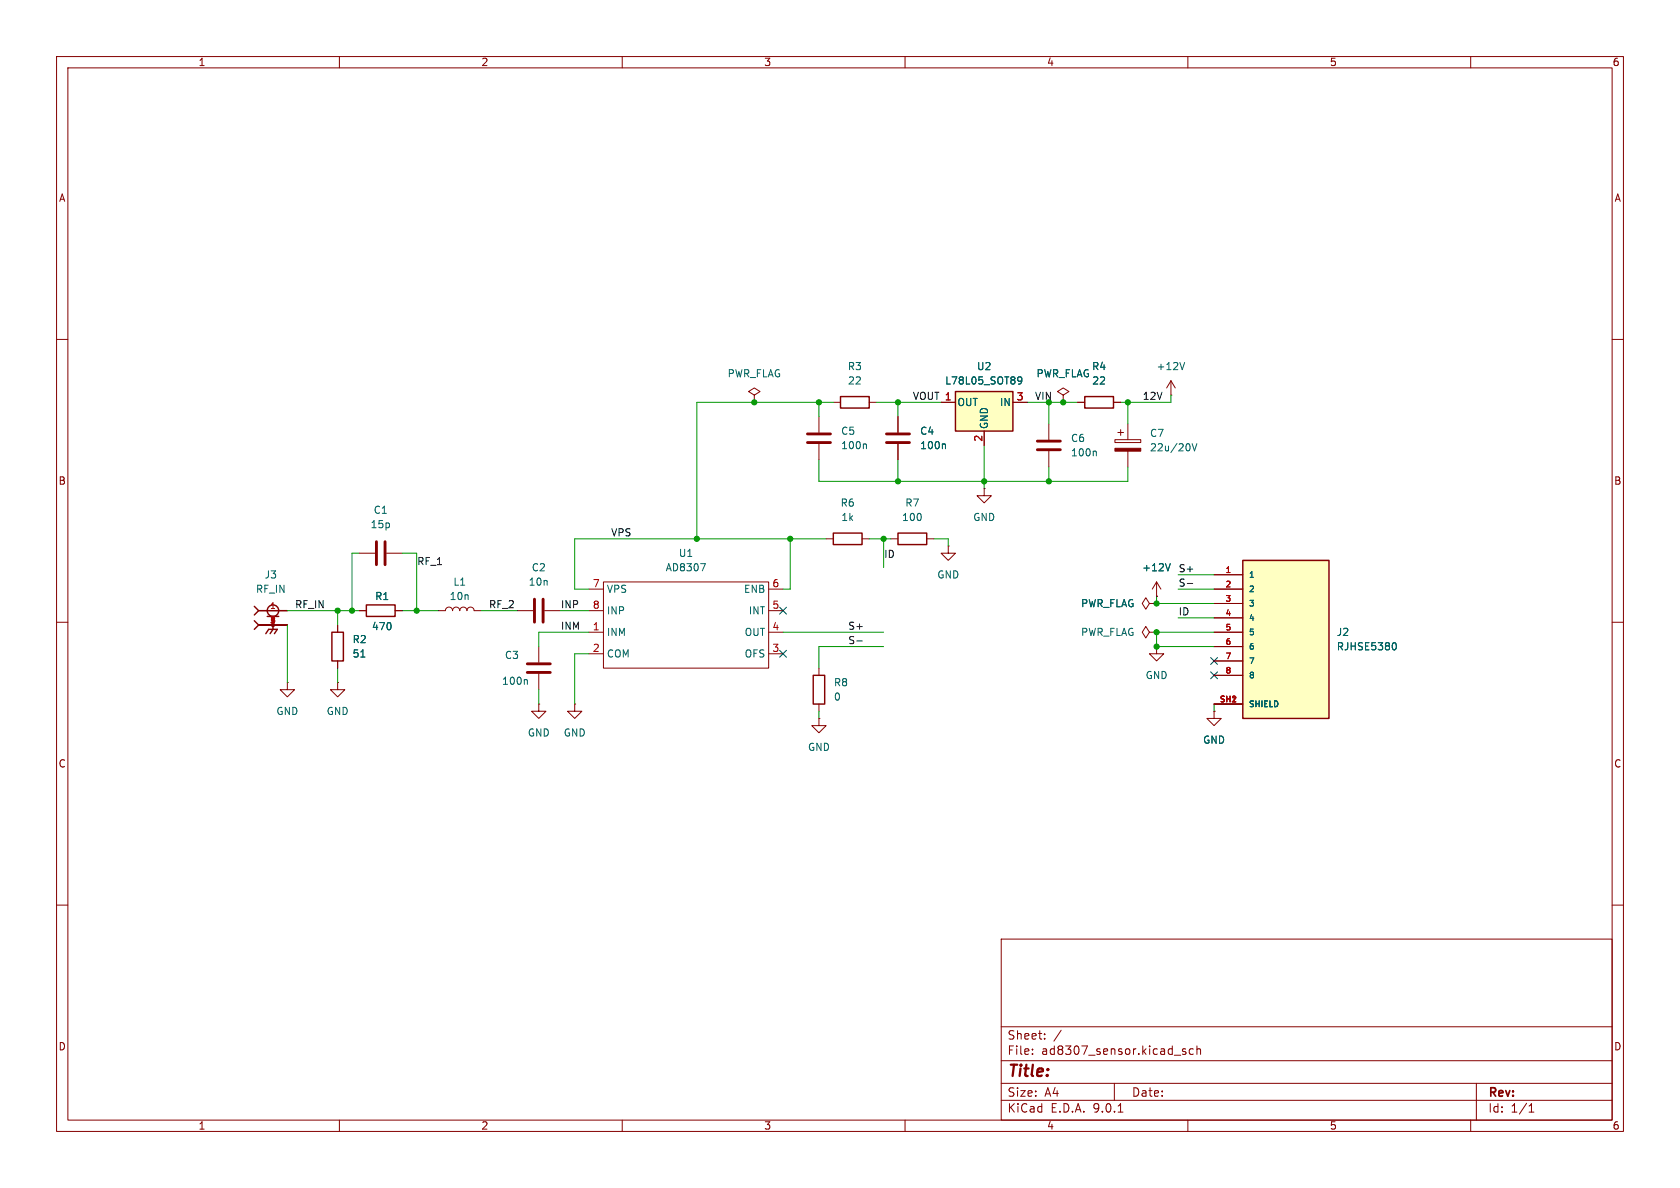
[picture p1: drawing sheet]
<svg xmlns="http://www.w3.org/2000/svg" width="297mm" height="210mm" viewBox="0 0 297 210" stroke-linecap="round" stroke-linejoin="round" font-family="sans-serif">
<g fill="none" stroke="#840000" stroke-width=".18">
<path d="M10 10h277v190h-277zM12 12h273v186h-273zM60 10v2M110 10v2M160 10v2M210 10v2M260 10v2M10 60h2M185.4 74.9v2.8M185.4 79.8v2.8M197.1 77.7h4.6v.5h-4.6zM197.6 76.5h1"/>
<path d="M198.1 75.9v1.1M199.4 74.9v2.8M199.4 79.8v2.8M207 69.9h.1M207 67.3l-.8 1.3M207 67.3l.8 1.3M207 67.3v2.6M285 60h2M157.5 95.3h1.2M163.8 95.3h1.3M167.6 96.5v1.3h1.3l-1.3 1.3-1.2-1.3h1.2M167.6 96.5h.1"/>
<path d="M10 110h2M45.7 108h5.1M45.7 110.5h5.1M59.7 110.5v1.3M59.7 116.8v1.3M91.4 108h2.8M95.2 114.3v2.8M95.2 119.1v2.8M96.3 108h2.8M104.1 108h2.6M104.1 104.1h2.6M104.1 111.8h2.6"/>
<path d="M104.1 115.6h2.6M106.7 102.9h29.2v15.2h-29.2zM135.9 108h2.5M135.9 104.1h2.5M135.9 111.8h2.5M135.9 115.6h2.5M203.2 111.8l-.6-1.1-.7 1.1 .7 1 .6-1h1.3M204.5 105.4h.1M204.5 111.8h.1M204.5 102.9l-.8 1.2M204.5 102.9l.7 1.2M204.5 102.9v2.5"/>
<path d="M285 110h2M50.8 120.7v1.2h1.3l-1.3 1.3-1.3-1.3h1.3M50.8 120.7h.1M59.7 120.7v1.2h1.3l-1.3 1.3-1.3-1.3h1.3M59.7 120.7h.1M95.2 124.5v1.2h1.3l-1.3 1.3-1.2-1.3h1.2M95.2 124.5h.1M10 160h2M177 166h108v32h-108zM285 160h2M60 198v2M110 198v2"/>
<path d="M160 198v2M177 194.5h108M177 191.5h108M177 187.5h108M177 181.5h108M182.5 186.3v.1M182.5 185.5v.1M184.7 183.6v.1M184.7 182.8v.1M187.6 182.1l-1.3 2M197 191.5v3M197.7 196.6h.8"/>
<path d="M209.6 185.5l-.4-.1-.2 .2 .1 .2 .5 .2v.3h-.6M210 198v2M211 185.5l-.5-.1-.3 .3v.4l.2 .2h.6M211.6 185.5l.2-.1 .4 .1v.9M211.6 184.9v1.5M260 198v2M261 191.5v6.5M270.3 196.6h.9M270.3 195.5l.4-.4v1.5"/>
</g>
<path d="M183.4 78h4.1M183.4 79.5h4.1M93.2 117.3h4.1M93.2 118.9h4.1M94.5 105.9v4.1M96 105.9v4.1" fill="none" stroke="#840000" stroke-width=".51"/>
<path d="M193.6 79.7l.2 .2v.7M209.4 64.1l-.4 1.2M210.3 78.7v.8M210.7 78.4l.5 1.3 .4-1.3M123.9 99.6h.8l-.5 1.3M206.9 99.6l-.4 1.3M63.8 116.1h.7M93.1 120.1l.1 .2v.7" fill="none" stroke="#006464" stroke-width=".18"/>
<path d="M197.1 79.2h4.6v.6h-4.6z" fill="#840000" stroke="#840000" stroke-width=".18"/>
<g fill="none" stroke="#840000" stroke-width=".25">
<path d="M158.7 94.2h5.1v2.1h-5.1zM45 107.2l.7 .8M45 109.7l.7 .8M45.7 108l-.7 .7M45.7 110.5l-.7 .8M45.7 108h5.1M45.7 110.5h5.1M47 112l.5-.7h1.5l-.5 .7M48.3 109h1M48.3 110.5v.8l-.5 .7M58.7 111.8h2v5h-2z"/>
<circle cx="48.3" cy="107.9" r="1.02"/>
</g>
<path d="M219.7 99.1h15.2v27.9h-15.2z" fill="#ffffc2"/>
<path d="M191.8 70.1h5v2h-5zM219.7 99.1h15.2v27.9h-15.2z" fill="none" stroke="#840000" stroke-width=".25"/>
<g fill="none" stroke="#840000" stroke-width=".18">
<path d="M188 69.9l1-.7-1-.6-1.1 .6 1.1 .7v1.2M188 71.1h.1M190.5 71.1h1.3M196.8 71.1h1.3M174 86.4v1.2h1.3l-1.3 1.3-1.3-1.3h1.3M174 86.4h.1M214.6 101.6h5.1M214.6 104.1h5.1M214.6 106.7h5.1M214.6 109.2h5.1M214.6 111.8h5.1M214.6 114.3h5.1"/>
<path d="M214.6 116.8h5.1M214.6 119.4h5.1M214.6 125.7v1.3h1.3l-1.3 1.3-1.2-1.3h1.2M214.6 125.7h.1M214.6 124.5h5.1"/>
</g>
<path d="M246.4 113.6a.68 .68 0 0 1 .5 .6 .68 .68 0 0 1-.5 .7" fill="none" stroke="#006464" stroke-width=".18"/>
<path d="M168.9 69.2h10.2v7h-10.2z" fill="#ffffc2"/>
<path d="M148.6 70.1h5.1v2h-5.1zM168.9 69.2h10.2v7h-10.2zM147.3 94.2h5.1v2.1h-5.1zM64.8 106.9h5v2.1h-5zM143.8 119.4h2v5.1h-2z" fill="none" stroke="#840000" stroke-width=".25"/>
<g fill="none" stroke="#840000" stroke-width=".18">
<path d="M133.3 69.9l1.1-.7-1.1-.6-1 .6 1 .7v1.2M133.3 71.1h.1M144.8 73.7v2.8M144.8 78.5v2.8M147.3 71.1h1.3M153.7 71.1h1.2M158.7 73.7v2.8M158.7 78.5v2.8M166.4 71.1h2.5M174 76.2v2.5M179.1 71.1h2.5M188 71.1h.1"/>
<path d="M190.5 71.1h1.3M196.8 71.1h1.3M63.5 97.8h2.8M68.3 97.8h2.8M146 95.3h1.3M152.4 95.3h1.3M59.7 110.5v1.3M59.7 116.8v1.3M63.5 108h1.3M69.8 108h1.3M77.5 108h1.2a.64 .64 0 0 1 .7-.7 .64 .64 0 0 1 .6 .7 .64 .64 0 0 1 .6-.7 .64 .64 0 0 1 .7 .7 .64 .64 0 0 1 .6-.7 .64 .64 0 0 1 .6 .7 .64 .64 0 0 1 .7-.7 .64 .64 0 0 1 .6 .7h1.3M144.8 118.1v1.3"/>
<path d="M203.2 106.7l-.6-1-.7 1 .7 1 .6-1h1.3M204.5 114.3v1.3h1.2l-1.2 1.2-1.3-1.2h1.3M204.5 114.3h.1M204.5 106.7h.1M204.5 105.4h.1M214.6 101.6h5.1M214.6 104.1h5.1M214.6 106.7h5.1M214.6 109.2h5.1M214.6 111.8h5.1M214.6 114.3h5.1M214.6 116.8h5.1"/>
<path d="M214.6 119.4h5.1M101.6 124.5v1.2h1.3l-1.3 1.3-1.3-1.3h1.3M101.6 124.5h.1M144.8 127v1.3h1.2l-1.2 1.2-1.3-1.2h1.3M144.8 127h.1M144.8 124.5v1.2M214.6 125.7h.1M214.6 124.5h5.1"/>
</g>
<path d="M153 78.5l.2 .2v.6M167 78.5l.1 .2v.6M180 66.7l.2-.1 .4 .1a.84 .84 0 0 1-.3 1.2h-.3M180.6 67.2l-.2 .2-.4-.1M206.9 99.6l-.4 1.3M63.8 116.1h.7M246.4 113.6a.68 .68 0 0 1 .5 .6 .68 .68 0 0 1-.5 .7" fill="none" stroke="#006464" stroke-width=".18"/>
<path d="M142.7 76.7h4.1M142.7 78.2h4.1M156.7 76.7h4.1M156.7 78.2h4.1M66.5 95.8v4M68.1 95.8v4" fill="none" stroke="#840000" stroke-width=".51"/>
<path d="M151.5 113.3h.9M209.9 103.1h1" fill="none" stroke="#0f0f0f" stroke-width=".18"/>
<g fill="none" stroke="#009600" stroke-width=".18">
<path d="M144.8 71.1v2.6M147.3 71.1h-24.1v24.2M154.9 71.1h11.5M158.7 71.1v2.6M174 78.7v7.7M181.6 71.1h8.9M185.4 71.1v3.8M199.4 71.1v3.8M207 69.9v1.2h-8.9M63.5 97.8h-1.3v10.2M71.1 97.8h2.6v10.2M139.7 95.3v8.8h-1.3"/>
<path d="M144.8 81.3v3.8h54.6v-2.5M146 95.3h-44.4v8.8h2.5M153.7 95.3h3.8M156.2 95.3v5M158.7 81.3v3.8M165.1 95.3h2.5v1.2M185.4 82.6v2.5M50.8 108h12.7M50.8 110.5v10.2M59.7 108v2.5M59.7 118.1v2.6M71.1 108h6.4"/>
<path d="M85.1 108h6.3M99.1 108h5M104.1 111.8h-8.9v2.5M104.1 115.6h-2.5v8.9M138.4 111.8h17.8M156.2 114.3h-11.4v3.8M204.5 105.4v1.3h10.1M208.3 104.1h6.3M208.3 109.2h6.3M208.3 101.6h6.3M214.6 111.8h-10.1v2.5h10.1M95.2 121.9v2.6"/>
<path d="M144.8 125.7v1.3M214.6 124.5v1.2"/>
</g>
<path d="M137.8 115l1.2 1.2M137.8 107.3l1.2 1.3M139 115l-1.2 1.2M139 107.3l-1.2 1.3M214 116.2l1.2 1.2M214 118.8l1.2 1.2M215.2 116.2l-1.2 1.2M215.2 118.8l-1.2 1.2" fill="none" stroke="#000084" stroke-width=".18"/>
<g fill="#009600" stroke="#009600" stroke-width=".18">
<circle cx="185.4" cy="85.1" r=".46"/>
<circle cx="185.4" cy="71.1" r=".46"/>
<circle cx="188" cy="71.1" r=".46"/>
<circle cx="174" cy="85.1" r=".46"/>
<circle cx="62.2" cy="108" r=".46"/>
<circle cx="59.7" cy="108" r=".46"/>
<circle cx="73.7" cy="108" r=".46"/>
<circle cx="158.7" cy="85.1" r=".46"/>
<circle cx="158.7" cy="71.1" r=".46"/>
<circle cx="156.2" cy="95.3" r=".46"/>
<circle cx="133.3" cy="71.1" r=".46"/>
<circle cx="144.8" cy="71.1" r=".46"/>
<circle cx="139.7" cy="95.3" r=".46"/>
<circle cx="123.2" cy="95.3" r=".46"/>
<circle cx="199.4" cy="71.1" r=".46"/>
<circle cx="204.5" cy="106.7" r=".46"/>
<circle cx="204.5" cy="111.8" r=".46"/>
<circle cx="204.5" cy="114.3" r=".46"/>
</g>
<text font-size="2.8" fill="#840000" x="178" y="190.9">Title:</text>
<g font-size="2.1" fill="#840000">
<text x="178" y="184">Sheet:</text>
<text x="178" y="186.7">File:</text>
<text x="184.1" y="186.7">ad8307_sensor.kicad_sch</text>
<text x="178" y="196.9">KiCad</text>
<text x="178" y="194.1">Size:</text>
<text x="184.7" y="194.1">A4</text>
<text x="185.7" y="196.9">E.D.A.</text>
<text x="193.3" y="196.9">9.0.1</text>
<text x="200" y="194.1">Date:</text>
<text x="263" y="194.3">Rev:</text>
<text x="263" y="196.9">Id:</text>
<text x="267.1" y="196.9">1/1</text>
</g>
<g font-size="1.8" fill="#840000">
<text x="35" y="11.9">1</text>
<text x="85" y="11.9">2</text>
<text x="135" y="11.9">3</text>
<text x="185" y="11.9">4</text>
<text x="235" y="11.9">5</text>
<text x="285" y="11.9">6</text>
<text x="10.3" y="35.9">A</text>
<text x="285.3" y="35.9">A</text>
<text x="10.3" y="85.9">B</text>
<text x="285.3" y="85.9">B</text>
<text x="10.3" y="135.9">C</text>
<text x="285.3" y="135.9">C</text>
<text x="10.3" y="185.9">D</text>
<text x="285.3" y="185.9">D</text>
<text x="35" y="199.9">1</text>
<text x="85" y="199.9">2</text>
<text x="135" y="199.9">3</text>
<text x="185" y="199.9">4</text>
<text x="235" y="199.9">5</text>
<text x="285" y="199.9">6</text>
</g>
<g font-size="1.8" fill="#006464">
<text x="149.8" y="65.6">R3</text>
<text x="172.6" y="65.6">U2</text>
<text x="193" y="65.6">R4</text>
<text x="204.4" y="65.6">+12V</text>
<text x="128.5" y="66.9">PWR_FLAG</text>
<text x="149.8" y="68.2">22</text>
<text x="167" y="68.2">L78L05_SOT89</text>
<text x="169.2" y="72">OUT</text>
<text x="176.7" y="72">IN</text>
<text x="183.1" y="66.9">PWR_FLAG</text>
<text x="193" y="68.2">22</text>
<text x="148.6" y="77.1">C5</text>
<text x="162.6" y="77.1">C4</text>
<text x="174.9" y="75.9" transform="rotate(-90 174.9 75.9)">GND</text>
<text x="203.2" y="77.4">C7</text>
<text x="148.6" y="79.6">100n</text>
<text x="162.6" y="79.6">100n</text>
<text x="189.2" y="78.3">C6</text>
<text x="189.2" y="80.9">100n</text>
<text x="203.2" y="80">22u/20V</text>
<text x="148.5" y="89.8">R6</text>
<text x="159.9" y="89.8">R7</text>
<text x="65.4" y="93.6">15p</text>
<text x="66" y="91">C1</text>
<text x="148.6" y="92.3">1k</text>
<text x="159.4" y="92.3">100</text>
<text x="172" y="92.3">GND</text>
<text x="93.9" y="101.2">C2</text>
<text x="117.6" y="101.2">AD8307</text>
<text x="119.9" y="98.7">U1</text>
<text x="201.8" y="101.2">+12V</text>
<text x="45.1" y="105">RF_IN</text>
<text x="46.7" y="102.5">J3</text>
<text x="66.2" y="106.3">R1</text>
<text x="79.4" y="106.3">10n</text>
<text x="80.1" y="103.7">L1</text>
<text x="93.4" y="103.7">10n</text>
<text x="107.2" y="105">VPS</text>
<text x="131.4" y="105">ENB</text>
<text x="165.6" y="102.5">GND</text>
<text x="191" y="107.5">PWR_FLAG</text>
<text x="62.2" y="113.9">R2</text>
<text x="65.6" y="111.6">470</text>
<text x="107.2" y="108.8">INP</text>
<text x="107.2" y="112.6">INM</text>
<text x="131.6" y="112.6">OUT</text>
<text x="132.3" y="108.8">INT</text>
<text x="191" y="112.6">PWR_FLAG</text>
<text x="236.2" y="112.6">J2</text>
<text x="62.2" y="116.4">51</text>
<text x="89.2" y="116.7">C3</text>
<text x="107.2" y="116.4">COM</text>
<text x="131.6" y="116.4">OFS</text>
<text x="236.2" y="115.2">RJHSE5380</text>
<text x="88.7" y="121.3">100n</text>
<text x="147.3" y="121.5">R8</text>
<text x="147.3" y="124.1">0</text>
<text x="202.4" y="120.2">GND</text>
<text x="48.8" y="126.6">GND</text>
<text x="57.7" y="126.6">GND</text>
<text x="93.2" y="130.4">GND</text>
<text x="99.6" y="130.4">GND</text>
<text x="212.6" y="131.7">GND</text>
<text x="142.7" y="132.9">GND</text>
</g>
<g font-size="1.8" fill="#0f0f0f">
<text x="161.3" y="70.8">VOUT 1</text>
<text x="182.9" y="70.8">VIN</text>
<text x="201.9" y="70.8">12V</text>
<text x="107.9" y="94.9">VPS</text>
<text x="73.7" y="100">RF_1</text>
<text x="156.2" y="98.7">ID</text>
<text x="208.3" y="101.3">S+</text>
<text x="52.1" y="107.6">RF_IN</text>
<text x="86.4" y="107.6">RF_2</text>
<text x="99.1" y="107.6">INP</text>
<text x="208.3" y="103.8">S-</text>
<text x="99.1" y="111.4">INM</text>
<text x="149.9" y="111.4">S+</text>
<text x="149.9" y="114">S-</text>
<text x="208.3" y="108.9">ID</text>
</g>
<g font-size="1.8" fill="#a90000">
<text x="166.9" y="70.9">1</text>
<text x="179.6" y="70.9">3</text>
<text x="173.7" y="78.2" transform="rotate(-90 173.7 78.2)">2</text>
<text x="104.7" y="103.9">7</text>
<text x="104.7" y="107.7">8</text>
<text x="136.5" y="103.9">6</text>
<text x="136.5" y="107.7">5</text>
<text x="104.7" y="111.5">1</text>
<text x="136.5" y="111.5">4</text>
<text x="104.7" y="115.3">2</text>
<text x="136.5" y="115.3">3</text>
</g>
<g font-size="1.4" fill="#a90000">
<text x="216.6" y="101.3">1</text>
<text x="47.6" y="107.7">1</text>
<text x="216.6" y="103.9">2</text>
<text x="216.6" y="106.4">3</text>
<text x="47.6" y="110.2">2</text>
<text x="216.6" y="109">4</text>
<text x="216.6" y="111.5">5</text>
<text x="216.6" y="114">6</text>
<text x="216.6" y="116.6">7</text>
<text x="216.6" y="119.1">8</text>
<text x="215.5" y="124.2">SH1</text>
<text x="217.5" y="124.2">2</text>
</g>
<g font-size="1.4" fill="#006464">
<text x="220.7" y="102.3">1</text>
<text x="220.7" y="104.9">2</text>
<text x="220.7" y="107.4">3</text>
<text x="220.7" y="110">4</text>
<text x="220.7" y="112.5">5</text>
<text x="220.7" y="115">6</text>
<text x="220.7" y="117.6">7</text>
<text x="220.7" y="120.1">8</text>
<text x="220.7" y="125.2">SHIELD</text>
</g>
<text font-size="1.4" fill="#840000" x="47.6" y="110.2">5</text>
</svg>
